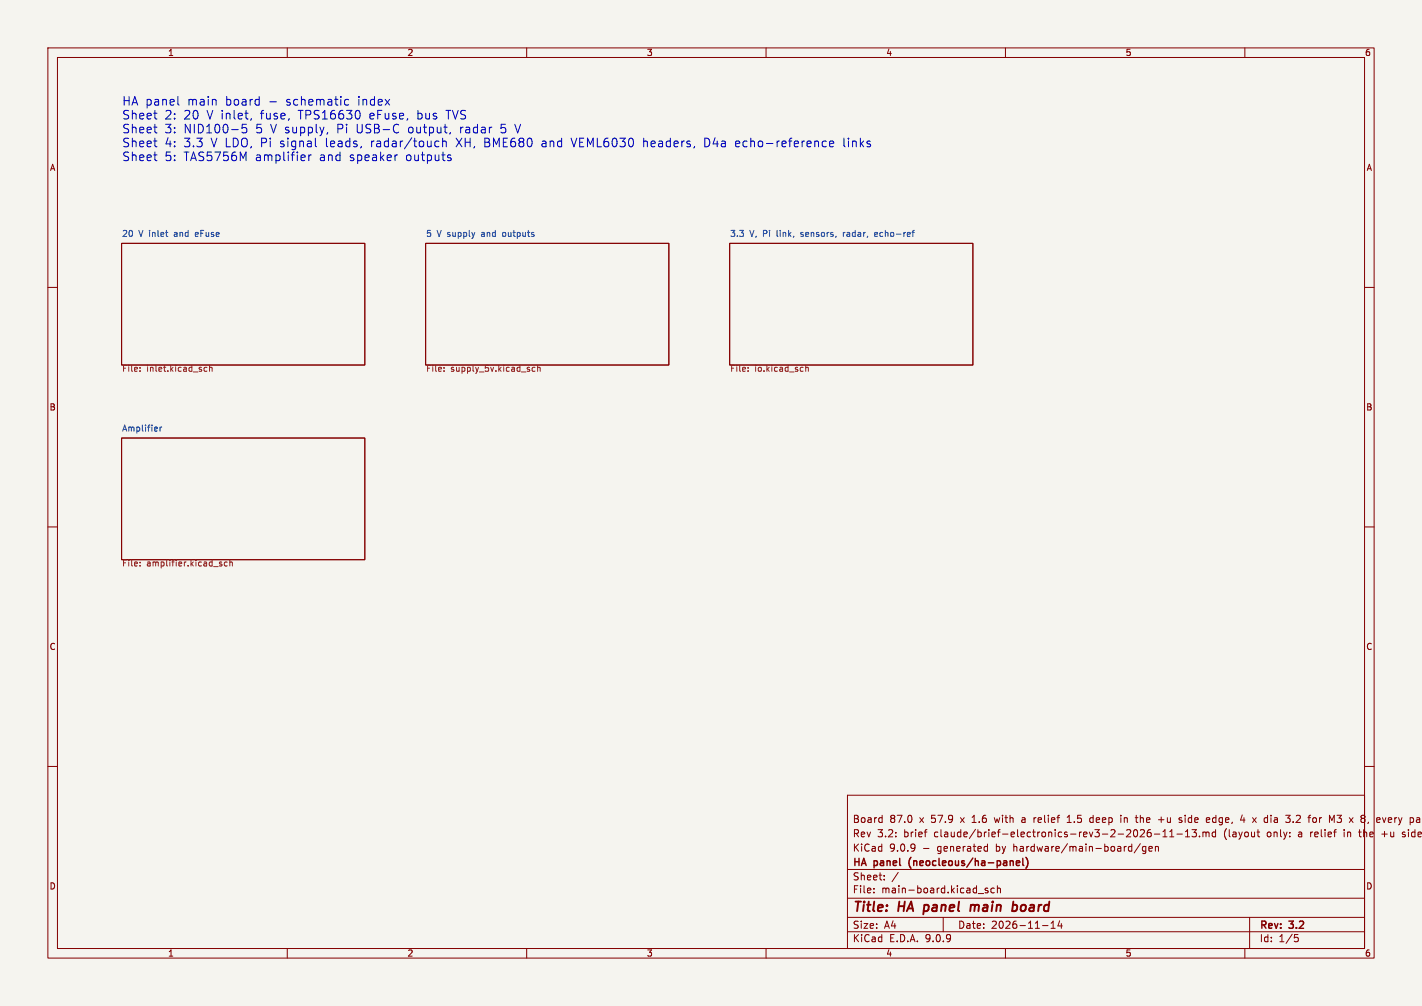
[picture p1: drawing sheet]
<svg xmlns="http://www.w3.org/2000/svg" width="297mm" height="210mm" viewBox="0 0 297 210" stroke-linecap="round" stroke-linejoin="round" font-family="sans-serif">
<path d="M0 0h297v210h-297z" fill="#f5f4ef" stroke="#f5f4ef" stroke-width=".21"/>
<g fill="none" stroke="#840000" stroke-width=".21">
<path d="M10 10h277v190h-277zM12 12h273v186h-273zM60 10v2M110 10v2M160 10v2M210 10v2M260 10v2M25.4 50.8h50.8v25.4h-50.8zM88.9 50.8h50.8v25.4h-50.8zM152.4 50.8h50.8v25.4h-50.8zM10 60h2M285 60h2"/>
<path d="M25.4 91.4h50.8v25.4h-50.8zM10 110h2M285 110h2M10 160h2M177 166h108v32h-108zM184.1 170.7l.1 .1M184.2 170.2v1.5M184.2 171.6l-.1 .1M191 176.3a1.26 1.26 0 0 1-.1 1.3M191.1 176.8l-.1 .3M193 173.7h.6M193.5 173.2h.1"/>
<path d="M205.8 176.7l.4 .1M206.2 176.2v1.5M206.2 177.6l-.4 .1M213.5 171.2v.4M216 170.7v1M216.2 170.7l-.2 .3M222.9 171.7h.8M222.9 170.6l.4-.4v1.5M228.2 170.7l-.5 .1-.1 .2 .1 .6 .5 .1M234.1 170.2v.1M234.1 170.7v1M237.1 170.7h.6"/>
<path d="M237.5 171.7h.2M238.2 176.1l-1.3 2M238.7 173.2l.3 .3v.3l-.9 .9h.9M239.3 176.8l-.4-.1-.3 .3 .1 .6h.6M239.3 176.7v1.2l-.3 .3-.3-.1M240 177.2l.7-.1-.1-.3-.4-.1-.2 .2v.7h.6M240.3 173.2l-.4 .1a1.01 1.01 0 0 0 0 1.4l.5-.1 .1-.5-.3-.3h-.5l-.1 .3M241.1 174.1h1.1M241.3 176.8l.2-.1 .4 .1 .1 .9M241.3 176.7v1M242 171.1h1.1M242.5 170.6v1.1"/>
<path d="M242.9 174.7h.8M242.9 173.6l.4-.4v1.5M244.3 174.7h.9M244.3 173.6l.4-.4v1.5M245.8 174.1h1.2M246.5 171.2l.3 .1 .1 .2-.2 .2h-.3M246.5 170.7l.3 .1M247.6 174.7h.9M247.6 173.6l.4-.4v1.5M249 173.2h.9l-.5 .6 .4 .1v.7l-.2 .1-.6-.1M250.5 174.6v.1M251.2 173.8l.5-.1 .2 .2"/>
<path d="M251.2 173.7v1M251.9 173.9l.2-.2 .4 .1v.9M251.9 173.9v.8M252.5 170.7l.2 .4-.7 .1M252.6 171.6l-.1 .1M253.3 170.8v.8M253.9 173.8l-.4-.1-.3 .3 .1 .6h.6M253.9 173.2v1.5M259.1 171.2h.9M259.8 170.7v1M262.5 173.7h.6M262.8 174.6l.3 .1"/>
<path d="M270.1 171.6v.1M273.7 173.7v1M273.9 173.8l-.2 .2M274.7 170.7l.3 .3v.4l-.3 .3M279.2 171.6l.3 .1 .5-.1M279.2 170.2h1l-.5 .6h.3M280.7 173.2v.1M280.7 173.7v1M283.7 173.7h.6M284 173.2v1.3l.3 .2M284.3 170.3v.4M284.3 171v.6"/>
<path d="M285 160h2M288.6 174.1h1.1M290.5 170.7h-.3l-.2 .2v.7l.5 .1M290.7 171.1l-.7 .1M293.5 173.8l-.4-.1-.2 .2 .1 .2 .5 .2v.3h-.6M60 198v2M110 198v2M160 198v2M177 194.5h108M177 191.5h108M177 187.5h108M177 181.5h108"/>
<path d="M182.5 186.3v.1M182.5 185.5v.1M184.7 183.6v.1M184.7 182.8v.1M187.6 182.1l-1.3 2M197 191.5v3M204.3 186.5h1.2M206.3 185.5l-.3-.1-.3 .2 .1 .2 .5 .2v.3h-.6M207.7 185.5l-.5-.1-.2 .3 .1 .6h.6M208.3 185.5l.2-.1 .4 .1 .1 .9M208.3 184.9v1.5M210 198v2"/>
<path d="M217.7 193.2h1.2M219.5 193.8h.9M219.5 192.7l.5-.4v1.5M221.3 192.2l-.3 1.1h.9M221.7 192.8v1M260 198v2M261 191.5v6.5M270.4 195.1h.7M270.5 195.7h.4l.3 .3-.2 .5-.5 .1"/>
</g>
<path d="M193.1 188.9l-.3 2M202.8 188.9l-.2 1.3M203.6 189l-.5-.1-.3 .2M203.6 189.2l-.1 1M211.8 188.9h.3l.3 .2v.7a.66 .66 0 0 1-.8 .4" fill="none" stroke="#840000" stroke-width=".4"/>
<path d="M213.6 179.2v1.3l.2 .2M214.3 179a1.74 1.74 0 0 1 0 2.3M212.3 180.2l.7-.2-.1-.2-.4-.1-.2 .2v.7h.6" fill="none" stroke="#840000" stroke-width=".3"/>
<g fill="none" stroke="#725600" stroke-width=".21">
<path d="M29.2 77.4v.1M29.2 76.7v.2M42.7 77.4l.5 .1M43.2 76.7l-.5 .1M43.8 76.8l.4-.1 .1 .8M43.8 76.3v1.2M92.7 77.4v.1M92.7 76.7v.2M111.7 76.7h-.3l-.3 .2 .2 .6h.4M112.3 76.8l.5-.1v.8M112.3 76.3v1.2M156.2 77.4v.1"/>
<path d="M156.2 76.7v.2M168.3 76.8l.5-.1v.8M168.3 76.3v1.2M29.2 117.4v.1M29.2 118v.2M46 117.7l.3 .1 .1 .2-.5 .2M46 117.3l.3 .1M47.5 117.4l-.4-.1-.3 .3 .2 .5h.5M48 117.4h.5v.8M48 116.9v1.3"/>
</g>
<path d="M176.1 48.5v.9M176.4 48.5l-.3 .3M183.1 48.5l-.4 .2v.6l.4 .1M183.3 48.8l-.6 .1M190.5 48.5h.5M191 48.1l-.3 .2v1.1M33.4 89.2v.8M33.8 89.2l-.4 .2" fill="none" stroke="#006464" stroke-width=".21"/>
<g fill="none" stroke="#0000c2" stroke-width=".21">
<path d="M32.1 26.5h.7M32.1 29.4h.7M32.1 32.3h.7M32.6 24.8h.2M32.6 27.7h.2M32.6 30.6h.2M32.6 33.5h.2M37.2 20.1v1.6l.2 .2M50.6 25.9l-.1 .9 .3-.2 .6 .1 .2 .7-.4 .3-.7-.1M52.5 24.8l-.2 .3M63.6 32.4l.1 .4-.8 .1M64.5 32.3v1.2"/>
<path d="M64.7 32.4l-.2 .3M66 30.6h.1M68.4 27.7l-.1 .3M72 21.8l.3 .1h.5M72.8 20.8l-.5-.1-.3 .2M75.1 23.4v1.1M82.8 32.3h.2M91.5 29.4l.2 .1M91.7 30.6h-.5M92.4 28.8v1.8M92.7 29.4l-.3 .2M93 29.4l.2 .3v.9"/>
<path d="M94 32.9l.2 .3-.2 .3M94 32.3l.2 .1M94.1 27.7l-.1 .2M119.3 28.8l.6 1.8M134.4 28.8v1.8M134.5 29.5l-.1 .1M147.6 28.8h-.4v1.8h.4M153.9 29.4l-.3 .3v.7l.3 .2M154.5 29.9l-.9 .1M172.1 29.4l.5 .1M172.6 30.6h-.5M173.3 30l.8-.1-.1-.4-.5-.1-.2 .3 .1 .9h.6"/>
<path d="M176.3 28.8v1.6l.2 .2"/>
</g>
<g font-size="2.8" fill="#840000">
<text x="178" y="190.9">Title:</text>
<text x="187.7" y="190.9">HA</text>
<text x="193.8" y="190.9">panel</text>
<text x="204.3" y="190.9">main</text>
<text x="213.9" y="190.9">board</text>
</g>
<g font-size="2.5" fill="#0000c2">
<text x="25.4" y="22.3">HA panel</text>
<text x="39.1" y="22.3">main</text>
<text x="47.1" y="22.3">board</text>
<text x="56.2" y="22.3">-</text>
<text x="59.9" y="22.3">schematic</text>
<text x="75" y="22.3">index</text>
<text x="25.4" y="25.2">Sheet</text>
<text x="25.4" y="28.1">Sheet</text>
<text x="34.3" y="25.2">2:</text>
<text x="34.3" y="28.1">3:</text>
<text x="38.4" y="25.2">20</text>
<text x="38.4" y="28.1">NID100-5</text>
<text x="43.3" y="25.2">V inlet,</text>
<text x="53.5" y="28.1">5</text>
<text x="54.6" y="25.2">fuse,</text>
<text x="56.6" y="28.1">V supply,</text>
<text x="62.6" y="25.2">TPS16630</text>
<text x="70.6" y="28.1">Pi</text>
<text x="74.8" y="28.1">USB-C</text>
<text x="77.5" y="25.2">eFuse,</text>
<text x="85.7" y="28.1">output,</text>
<text x="87.5" y="25.2">bus</text>
<text x="93.7" y="25.2">TVS</text>
<text x="96.6" y="28.1">radar</text>
<text x="105.1" y="28.1">5</text>
<text x="108.3" y="28.1">V</text>
<text x="25.4" y="31">Sheet</text>
<text x="25.4" y="33.9">Sheet</text>
<text x="34.3" y="31">4:</text>
<text x="34.3" y="33.9">5:</text>
<text x="38.4" y="31">3.3</text>
<text x="38.4" y="33.9">TAS5756M</text>
<text x="44.1" y="31">V LDO, Pi</text>
<text x="53.4" y="33.9">amplifier</text>
<text x="58.7" y="31">signal</text>
<text x="66.8" y="33.9">and</text>
<text x="68.3" y="31">leads,</text>
<text x="73.2" y="33.9">speaker</text>
<text x="77.9" y="31">radar/touch</text>
<text x="85" y="33.9">outputs</text>
<text x="95.8" y="31">XH, BME680</text>
<text x="113.8" y="31">and</text>
<text x="120.2" y="31">VEML6030</text>
<text x="135.2" y="31">headers,</text>
<text x="148" y="31">D4a</text>
<text x="154.7" y="31">echo-reference</text>
<text x="177.3" y="31">links</text>
</g>
<g font-size="2.1" fill="#840000">
<text x="178" y="172">Board</text>
<text x="185.8" y="172">87.0</text>
<text x="192.1" y="172">x</text>
<text x="194.6" y="172">57.9</text>
<text x="200.9" y="172">x</text>
<text x="203.4" y="172">1.6</text>
<text x="208.3" y="172">with</text>
<text x="214.1" y="172">a</text>
<text x="216.8" y="172">relief</text>
<text x="223.9" y="172">1.5</text>
<text x="228.8" y="172">deep</text>
<text x="235.4" y="172">in</text>
<text x="238.7" y="172">the</text>
<text x="243.5" y="172">+u</text>
<text x="248.1" y="172">side</text>
<text x="253.9" y="172">edge,</text>
<text x="261.2" y="172">4</text>
<text x="264" y="172">x</text>
<text x="266.5" y="172">dia</text>
<text x="271.2" y="172">3.2</text>
<text x="276.1" y="172">for</text>
<text x="280.5" y="172">M3</text>
<text x="285" y="172">x</text>
<text x="287.5" y="172">8,</text>
<text x="290.9" y="172">every</text>
<text x="178" y="178">KiCad</text>
<text x="178" y="175">Rev</text>
<text x="183.2" y="175">3.2:</text>
<text x="185.7" y="178">9.0.9</text>
<text x="188.8" y="175">brief</text>
<text x="192.7" y="178">-</text>
<text x="195.3" y="175">claude/brief-electronics-rev3-2-2026-11-13.md</text>
<text x="195.9" y="178">generated</text>
<text x="208.3" y="178">by</text>
<text x="212.1" y="178">hardware/main-board/gen</text>
<text x="255.9" y="175">(layout</text>
<text x="265.1" y="175">only:</text>
<text x="271.7" y="175">a</text>
<text x="274.4" y="175">relief</text>
<text x="281.5" y="175">in</text>
<text x="284.9" y="175">the</text>
<text x="289.7" y="175">+u</text>
<text x="294.2" y="175">side</text>
<text x="178" y="184">Sheet:</text>
<text x="178" y="181.2">HA</text>
<text x="182.6" y="181.2">panel</text>
<text x="190.5" y="181.2">(neocleous/ha-panel)</text>
<text x="178" y="186.7">File:</text>
<text x="184.1" y="186.7">main-board.kicad_sch</text>
<text x="178" y="196.9">KiCad</text>
<text x="178" y="194.1">Size:</text>
<text x="184.7" y="194.1">A4</text>
<text x="185.7" y="196.9">E.D.A.</text>
<text x="193.3" y="196.9">9.0.9</text>
<text x="200" y="194.1">Date:</text>
<text x="207" y="194.1">2026-11-14</text>
<text x="263" y="194.3">Rev:</text>
<text x="263" y="196.9">Id:</text>
<text x="267.1" y="196.9">1/5</text>
<text x="269.4" y="194.3">3.2</text>
</g>
<g font-size="1.8" fill="#840000">
<text x="35" y="11.9">1</text>
<text x="85" y="11.9">2</text>
<text x="135" y="11.9">3</text>
<text x="185" y="11.9">4</text>
<text x="235" y="11.9">5</text>
<text x="285" y="11.9">6</text>
<text x="10.3" y="35.9">A</text>
<text x="285.3" y="35.9">A</text>
<text x="10.3" y="85.9">B</text>
<text x="285.3" y="85.9">B</text>
<text x="10.3" y="135.9">C</text>
<text x="285.3" y="135.9">C</text>
<text x="10.3" y="185.9">D</text>
<text x="285.3" y="185.9">D</text>
<text x="35" y="199.9">1</text>
<text x="85" y="199.9">2</text>
<text x="135" y="199.9">3</text>
<text x="185" y="199.9">4</text>
<text x="235" y="199.9">5</text>
<text x="285" y="199.9">6</text>
</g>
<g font-size="1.8" fill="#006464">
<text x="25.4" y="49.5">20</text>
<text x="29" y="49.5">V inlet</text>
<text x="36.7" y="49.5">and</text>
<text x="41.3" y="49.5">eFuse</text>
<text x="88.9" y="49.5">5</text>
<text x="91.3" y="49.5">V supply</text>
<text x="100.8" y="49.5">and</text>
<text x="105.4" y="49.5">outputs</text>
<text x="152.4" y="49.5">3.3</text>
<text x="156.6" y="49.5">V, Pi</text>
<text x="162.5" y="49.5">link,</text>
<text x="167.7" y="49.5">sensors,</text>
<text x="176.8" y="49.5">radar,</text>
<text x="183.6" y="49.5">echo-ref</text>
<text x="25.4" y="90.2">Amplifier</text>
</g>
<g font-size="1.8" fill="#725600">
<text x="25.4" y="77.9">File:</text>
<text x="30.6" y="77.9">inlet.kicad_sch</text>
<text x="88.9" y="77.9">File:</text>
<text x="94.1" y="77.9">supply_5v.kicad_sch</text>
<text x="152.4" y="77.9">File:</text>
<text x="157.6" y="77.9">io.kicad_sch</text>
<text x="25.4" y="118.6">File:</text>
<text x="30.6" y="118.6">amplifier.kicad_sch</text>
</g>
</svg>
